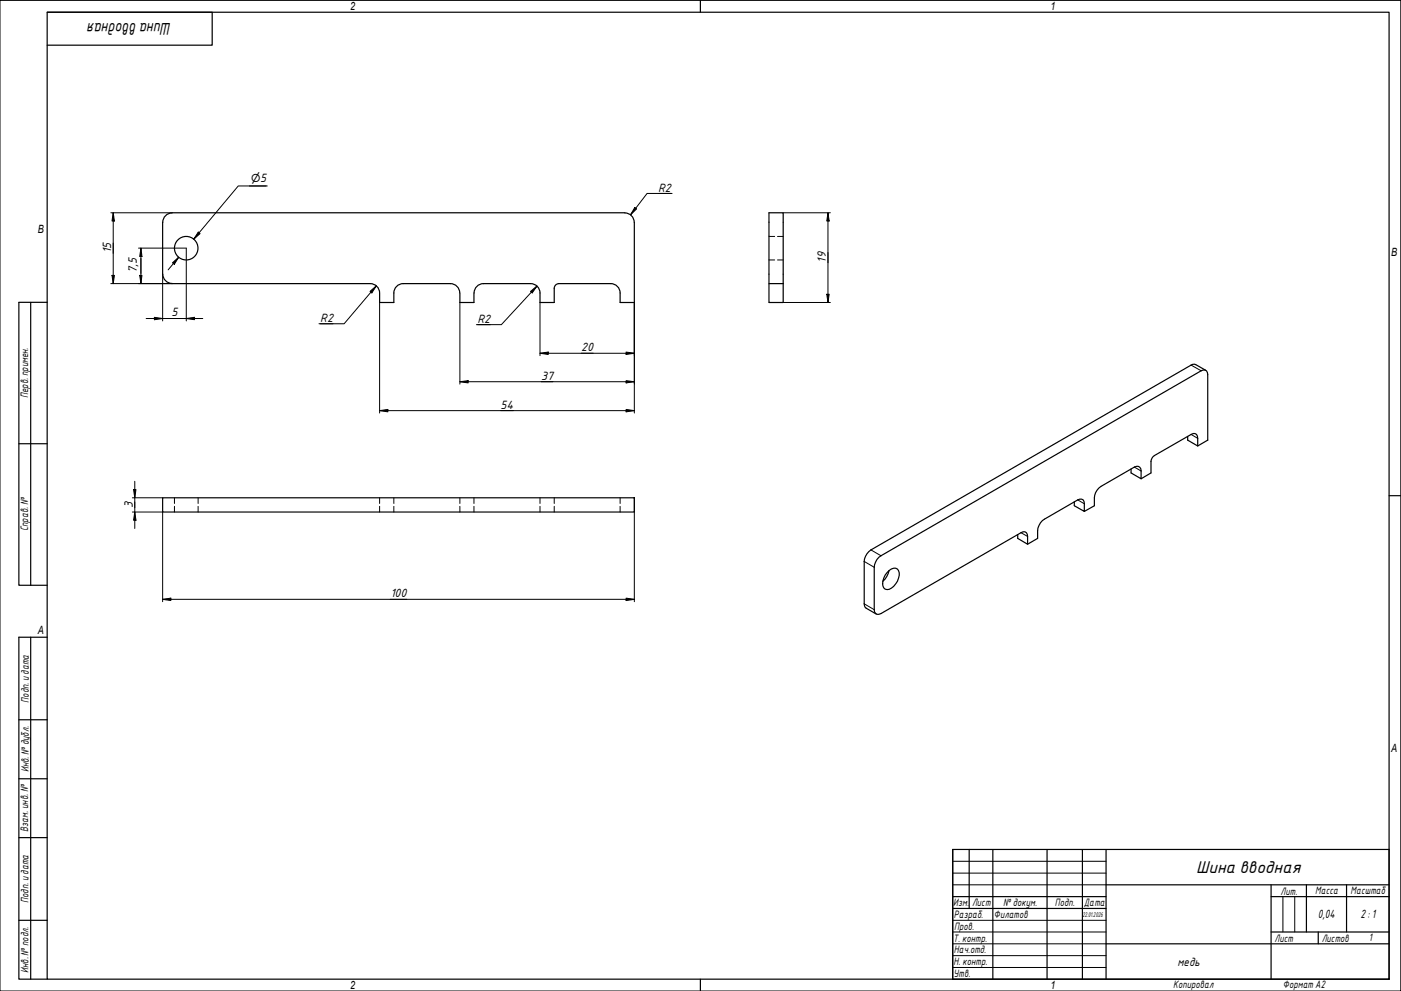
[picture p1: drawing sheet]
<svg xmlns="http://www.w3.org/2000/svg" width="594mm" height="420mm" viewBox="0 0 594 420" stroke-linecap="round" stroke-linejoin="round" font-family="sans-serif">
<g fill="none" stroke="#000" stroke-width=".51">
<path d="M73 90.2h192M73 90.3a4 4 0 0 0-4 3.9v22M265 90.3a4 4 0 0 1 3.9 3.9l.1 34h-6v-4a4 4 0 0 0-4-4h-22M326.1 90.2h6v30h-6zM69 116.2a4 4 0 0 0 4 4M73 120.2h84a4 4 0 0 1 4 4v4h6v-4a4 4 0 0 1 4-4h20M191 120.2a4 4 0 0 1 3.9 4M225 120.2h-20a4 4 0 0 0-4 4v4h-6v-4M225 120.2a4 4 0 0 1 4 4v4h6l.1-6.5 .9-1.2 1-.3M326.1 120.2v8h6v-8M511.3 157l-4.3-2.4-1.2-.1-.7 .3-135.8 78.4a6.4 6.4 0 0 0-2.8 4.8l.1 18.8 .7 1.1 4.2 2.4M479.6 198.9v1.6l4.3 2.5v-3.3a1.77 1.77 0 0 0-.9-1.8 1.77 1.77 0 0 0-2 .1l-14.1 8.2a6.2 6.2 0 0 0-2.8 4.9v3.3l-4.3 2.4"/>
<path d="M503.6 185v1.6l4.3 2.5-.2-4.2-.3-.7-1.4-.4-16.5 9.3a3.3 3.3 0 0 0-1.4 2.5v4.9l-4.2 2.5M507.9 189.1l4.2-2.5v-27.7a1.72 1.72 0 0 0-.8-1.9 1.72 1.72 0 0 0-2 .2l-135.7 78.4a6 6 0 0 0-2.9 4.9v18a1.77 1.77 0 0 0 .9 1.8 1.77 1.77 0 0 0 2-.2l60.2-34.6a1.63 1.63 0 0 1 1.9 1.9v3.3l-4.2-2.4v-1.7M69 211.1h200v6h-200zM455.5 212.8v1.6l4.3 2.4-.1-4.2a1.66 1.66 0 0 0-2.7-.7l-14.2 8.2a7.6 7.6 0 0 0-2.8 8.2l-4.3 2.4M376.2 242.7a3.5 3.5 0 0 1 4.4-1.4 5.1 5.1 0 0 1-.8 6.3 4.3 4.3 0 0 1-4.5 2.2 4.5 4.5 0 0 1 0-6zM377 241.9a8.5 8.5 0 0 1-2.7 4.6"/>
<circle cx="79" cy="105.2" r="5"/>
</g>
<g fill="none" stroke="#000" stroke-width=".42">
<path d="M326.1 110.2h2.4M326.1 100.2h2.4M329.7 110.2h2.4M329.7 100.2h2.4M74 211.1v2.4M74 214.7v2.4M84 211.1v2.4M84 214.7v2.4M161 211.1v2.4M161 214.7v2.4M167 211.1v2.4M167 214.7v2.4"/>
<path d="M195 211.1v2.4M195 214.7v2.4M201 211.1v2.4M201 214.7v2.4M229 211.1v2.4M229 214.7v2.4M235 211.1v2.4M235 214.7v2.4M263 211.1v2.4M263 214.7v2.4"/>
</g>
<path d="M505.1 154.8l4.2 2.4M481 198l2.9 1.7M505.1 184.2l2.8 1.6M457 211.9l2.8 1.7M366.5 238l4.2 2.5M369.3 233.2l4.3 2.4M432.9 225.8l2.8 1.6M366.5 256l4.2 2.5" fill="none" stroke="#000" stroke-width=".42"/>
<g fill="none" stroke="#000" stroke-width=".51">
<path d="M404 360.2h185v54.9h-185zM411 360.2v25M421 360.2v54.9M444 360.2v54.9M459 360.2v54.9M469 375.1h120M469 360.2v54.9M539 375.1v40M554 375.1v20M571 375.1v20M404 380.2h65M404 385.2h65"/>
<path d="M539 395.1h50M539 380.2h50M559 395.1v5.1M469 400.2h120"/>
</g>
<path d="M404 365.2h65M404 370.2h65M404 375.1h65M404 390.2h65M404 395.1h65M544 380.2v14.9M549 380.2v14.9M404 400.2h65M404 405.2h65M404 410.2h65" fill="none" stroke="#000" stroke-width=".42"/>
<path d="M20 5.2h569v409.9h-569zM297 .2v5M589 210.2h5M297 415.1v5.1" fill="none" stroke="#000" stroke-width=".51"/>
<path d="M0 .2h594v420h-594z" fill="none" stroke="#000" stroke-width=".42"/>
<path d="M20 5.2h70v14h-70M13 128.2v119.9M20 128.2h-12v119.9h12M8 188.1h12M13 270.2v144.9M20 270.2h-12v144.9h12M8 305.2h12M8 330.2h12M8 355.1h12M8 390.2h12" fill="none" stroke="#000" stroke-width=".51"/>
<g fill="none" stroke="#000" stroke-width=".42">
<path d="M105.7 78.8h7.1M113.3 78.8h-12.3l-18.8 22.6 2.3-2.7M47 90.2h26M48 90.2l.5 3.5h-1zM48 90.2v30M84.1 98.4l.7 .6-2.6 2.4zM269.2 88l.7 .6-2.5 2.4zM279.1 82h5.4M285 82h-10.6l-7 9M332.1 90.2h20M351.1 90.2l.5 3.5h-1zM351.1 90.2v38"/>
<path d="M47.5 116.8h1l-.5 3.4zM58.7 105.2h20.3v30.9M59.2 116.8h1l-.4 3.4zM59.8 105.2l.4 3.6h-1zM59.8 105.2v15M69 116.2v19.9M73.2 111.4l2.6-2.3-1.9 3zM75.8 109.1l-4.5 5.3M47 120.2h26M62 135h24M65.5 134.5l3.5 .5-3.5 .6zM79 135l3.5-.5v1.1z"/>
<path d="M135.8 137.3h5.4M156.9 123.5l2.7-2.3-1.9 3zM159.6 121.2l-13.7 16.1h-10.6M161 128.2v46.9M195 128.2v34.7M202.5 137.6h5.4M225 123.5l2.7-2.2-2 2.9zM227.7 121.3l-15.1 16.3h-10.6M229 128.2v22.6M269 128.2v46.9M326.1 128.2h26M350.6 124.8h1l-.5 3.4z"/>
<path d="M229 149.8l3.5-.5v1zM229 149.8h40M265.5 149.3l3.5 .5-3.5 .5zM161 174.1l3.5-.5v1zM161 174.1h108M195 161.8l3.5-.4v.9zM195 161.8h74M265.5 173.6l3.5 .5-3.5 .5zM265.5 161.4l3.5 .4-3.5 .5zM56.1 217.1h12.9v38M56.1 211.1h12.9M56.6 207.6h1.1l-.6 3.5z"/>
<path d="M57.1 217.1l.6 3.5h-1.1zM57.1 204.1v20M269 211.1v44M69 254.1l3.5-.5v1zM69 254.1h200M265.5 253.6l3.5 .5-3.5 .5z"/>
</g>
<g fill="#000">
<path d="M48 90.2l.5 3.5h-1zM84.1 98.4l.7 .6-2.6 2.4zM269.2 88l.7 .6-2.5 2.4zM351.1 90.2l.5 3.5h-1zM47.5 116.8h1l-.5 3.4zM59.2 116.8h1l-.4 3.4zM59.8 105.2l.4 3.6h-1zM73.2 111.4l2.6-2.3-1.9 3zM65.5 134.5l3.5 .5-3.5 .6zM79 135l3.5-.5v1.1zM156.9 123.5l2.7-2.3-1.9 3zM225 123.5l2.7-2.2-2 2.9z"/>
<path d="M350.6 124.8h1l-.5 3.4zM229 149.8l3.5-.5v1zM265.5 149.3l3.5 .5-3.5 .5zM161 174.1l3.5-.5v1zM195 161.8l3.5-.4v.9zM265.5 173.6l3.5 .5-3.5 .5zM265.5 161.4l3.5 .4-3.5 .5zM56.6 207.6h1.1l-.6 3.5zM57.1 217.1l.6 3.5h-1.1zM69 254.1l3.5-.5v1zM265.5 253.6l3.5 .5-3.5 .5z"/>
</g>
<g font-size="7">
<text x="72.6" y="9.6" transform="rotate(180 72.6 9.6)">Шина вводная</text>
<text x="507.2" y="370.1">Шина вводная</text>
</g>
<g font-size="4.9">
<text x="105.7" y="77.2">⌀5</text>
<text x="279.1" y="81.2">R2</text>
<text x="47.1" y="107.4" transform="rotate(-90 47.1 107.4)">15</text>
<text x="350.2" y="111.4" transform="rotate(-90 350.2 111.4)">19</text>
<text x="58" y="115.9" transform="rotate(-90 58 115.9)">7,5</text>
<text x="72.7" y="134.2">5</text>
<text x="135.8" y="136.4">R2</text>
<text x="202.5" y="136.8">R2</text>
<text x="246.4" y="148.9">20</text>
<text x="229.4" y="161">37</text>
<text x="212.3" y="173.2">54</text>
<text x="56.3" y="215.3" transform="rotate(-90 56.3 215.3)">3</text>
<text x="165.5" y="253.3">100</text>
<text x="558.8" y="389">0,04</text>
<text x="576.8" y="389.3">2:1</text>
<text x="499.3" y="409.4">медь</text>
</g>
<g font-size="4.8">
<text x="148.5" y="4.2">2</text>
<text x="445.5" y="4.2">1</text>
<text x="16" y="98.7">B</text>
<text x="590" y="108.6">B</text>
<text x="16" y="268.6">A</text>
<text x="590" y="318.7">A</text>
<text x="148.5" y="419.1">2</text>
<text x="445.5" y="419.1">1</text>
</g>
<g font-size="4.4">
<text x="11.9" y="168.8" transform="rotate(-90 11.9 168.8)">Перв. примен.</text>
<text x="12" y="225.3" transform="rotate(-90 12 225.3)">Справ. №</text>
<text x="12.2" y="297.9" transform="rotate(-90 12.2 297.9)">Подп. идата</text>
<text x="12.2" y="327.4" transform="rotate(-90 12.2 327.4)">Инв. №дубл.</text>
<text x="12" y="352.6" transform="rotate(-90 12 352.6)">Взам. инв. №</text>
<text x="12.1" y="382.9" transform="rotate(-90 12.1 382.9)">Подп. идата</text>
<text x="543" y="379.3">Лит.</text>
<text x="557.7" y="379.2">Масса</text>
<text x="572.6" y="379.2">Масштаб</text>
<text x="404.2" y="384.2">Изм.</text>
<text x="404.5" y="389.2">Разраб.</text>
<text x="412.2" y="384.2">Лист</text>
<text x="421.4" y="389.2">Филатов</text>
<text x="425.4" y="384.1">№докум.</text>
<text x="447.4" y="384.3">Подп.</text>
<text x="459.5" y="384.3">Дата</text>
<text x="404.6" y="394.2">Пров.</text>
<text x="404.2" y="399.3">Т. контр.</text>
<text x="540.4" y="399.3">Лист</text>
<text x="560.5" y="399.3">Листов</text>
<text x="580.4" y="399.1">1</text>
<text x="404.5" y="404.2">Нач.отд.</text>
<text x="12.1" y="412.5" transform="rotate(-90 12.1 412.5)">Инв. №подл.</text>
<text x="404.4" y="409.2">Н. контр.</text>
<text x="404.4" y="414.3">Утв.</text>
<text x="497.5" y="418.9">Копировал</text>
<text x="544" y="418.8">Формат A2</text>
</g>
<text font-size="2.8" x="459" y="388.7">22.01.2026</text>
</svg>
